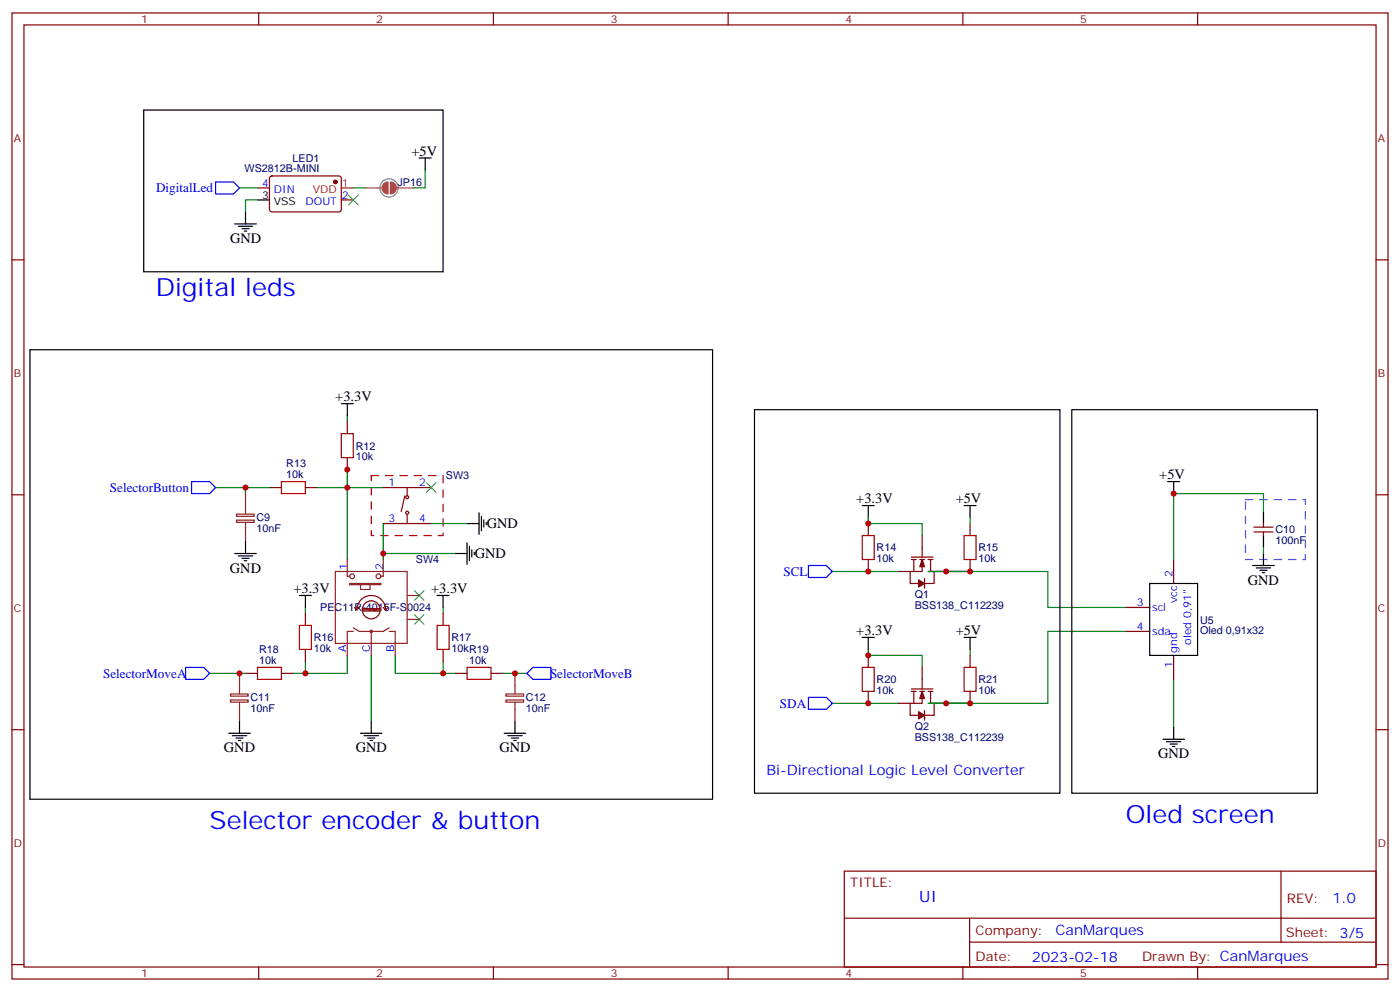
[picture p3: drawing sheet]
<svg xmlns="http://www.w3.org/2000/svg" width="412mm" height="292mm" viewBox="0 0 412 292" stroke-linecap="round" stroke-linejoin="round" font-family="sans-serif">
<g fill="none" stroke="#870000" stroke-width=".35">
<path d="M3.5 3.8h405.4v284.3h-405.4zM7.1 7.3h398.2v277.3h-398.2zM76.2 3.8v3.5M145.3 3.8v3.5M214.5 3.8v3.5M283.6 3.8v3.5M352.8 3.8v3.5M75.8 55.3h3.6M79.6 52l.5-.2h20l.4 .7v9.4l-.7 .5-20-.1-.4-.6v-9.2zM100.5 58.8h3.6M3.5 76.5h3.6M405.3 76.5h3.6"/>
<path d="M102.3 124.1v3.5M102.3 134.7v3.5M3.5 145.6h3.6M79.4 143.5h3.5M90 143.5h3.5M112.9 154.1h14.1M112.9 143.5h14.1M119.2 146l-1 4.6M119.9 143.5v2.5M119.9 151.6v2.5M255.8 154.1v3.5M271.6 157.6v6.4"/>
<path d="M285.8 154.1v3.5M369.4 156.6h5.6M369.4 155.2h5.6M372.2 154.1v1.1M372.2 156.6v1M405.3 145.6h3.6M255.8 164.7v3.5M264.6 168.2h3.5M268.5 164h6.3M268.5 164.7h1.4M269.2 164.7v3.5M270.9 164.7h1.4"/>
<path d="M271.6 164.7v3.5h-3.5v3.5h2.5M272.3 170.3v2.8M273.4 164.7h1.4M274.1 164.7v3.5h1.1v3.5h-2.9M275.2 168.2h3.5M285.8 164.7v3.5M331.6 178.8h7.1M345.7 164.7v7M72.3 198.2h3.5M82.9 198.2h3.5M90 180.6v3.5M90 191.1v3.6"/>
<path d="M130.5 180.6v3.5M130.5 191.1v3.6M134.1 198.2h3.5M144.6 198.2h3.6M255.8 192.9v3.5M271.6 196.4v6.4M285.8 192.9v3.5M331.6 185.8h7.1M345.7 192.9v7.1M3.5 214.8h3.6M255.8 203.5v3.5M264.6 207h3.5"/>
<path d="M268.5 202.8h6.3M268.5 203.5h1.4M269.2 203.5v3.5M270.9 203.5h1.4M271.6 203.5v3.5h-3.5v3.5h2.5M272.3 209.1v2.8M273.4 203.5h1.4M274.1 203.5v3.5h1.1v3.5h-2.9M275.2 207h3.5M285.8 203.5v3.5M405.3 214.8h3.6M248.7 256.4h156.6v28.2h-156.6z"/>
<path d="M377.3 256.4v20.9M248.7 270.2h156.5M285.6 277.3h119.6M285.6 270.2v14.2M3.5 283.9h3.6M76.2 284.6v3.5M145.3 284.6v3.5M214.5 284.6v3.5M283.6 284.6v3.5M352.8 284.6v3.5M405.3 283.9h3.6"/>
<circle cx="119.9" cy="146.3" r=".44"/>
<circle cx="119.9" cy="150.9" r=".44"/>
</g>
<path d="M109.4 140h21.1v17.6h-21.1z" fill="none" stroke="#f00" stroke-width=".35" stroke-dasharray="2.1 2.1"/>
<g fill="none" stroke="#008700" stroke-width=".35">
<path d="M70.6 55.3h5.2M75.8 58.8h-3.5v3.6M104.1 55.3h3.5M125.2 50v5.3h-3.5M102.3 122.3v1.8M63.5 143.5h15.9M72.3 143.5v1.8M93.5 143.5h8.8M112.9 154.1v10.6M112.9 143.5h-10.6v-5.3v26.5M127 154.1h10.6M255.8 152.3v1.8h15.8v3.5"/>
<path d="M285.8 152.3v1.8M372.2 150.6v-5.3h-26.5v19.4M90 178.8v1.8M112.9 162.9h21.2M130.5 178.8v1.8M245.2 168.2h19.4M285.8 168.2h-12.4h35.3v10.6h22.9M372.2 161.1v1.8M61.7 198.2h10.6M86.4 198.2h3.6M102.3 192.9v5.3h-12.3v-3.5M109.4 192.9v19.4"/>
<path d="M116.4 192.9v5.3h14.1v-3.5M130.5 198.2h3.6M148.2 198.2h7M255.8 191.1v1.8h15.8v3.5M285.8 191.1v1.8M331.6 185.8h-22.9v21.2h-35.3h12.4M345.7 200v14.1M245.2 207h19.4"/>
</g>
<g fill="none" stroke="#8c2424" stroke-width=".35">
<path d="M69.7 151.3h5.2v.7h-5.2zM69.7 153.1h5.2v.6h-5.2zM72.3 145.3v6M72.3 153.7v5.7M98.8 168.2h21.1v21.2h-21.1zM102.3 164.7v4.9h.7M103 171.7h9.2v.4h-9.2zM106.2 172.1v1.4h2.8v-1.4M112.9 164.7v4.9h-.7M119.9 175.3h3.6M70.6 198.2v6M104.1 185.8h-1.8v7.1"/>
<path d="M104.1 184.8l1.7 1h7.1l1.8-1M109.4 185.8v7.1M114.7 185.8h1.7v7.1M119.9 182.3h3.6M151.7 198.2v6M67.9 204.3h5.2v.6h-5.2zM67.9 206h5.2v.7h-5.2zM70.6 206.7v5.6M149 204.3h5.2v.6h-5.2zM149 206h5.2v.7h-5.2zM151.7 206.7v5.6"/>
<circle cx="103.7" cy="169.6" r=".71"/>
<circle cx="111.5" cy="169.6" r=".71"/>
<circle cx="109.4" cy="185.8" r=".35"/>
</g>
<path d="M102.7 57.4l2.8 2.9M105.5 57.4l-2.8 2.9M125.6 142.1l2.8 2.8M128.4 142.1l-2.8 2.8M122.1 173.8l2.8 2.9M124.9 173.8l-2.8 2.9M122.1 180.9l2.8 2.8M124.9 180.9l-2.8 2.8" fill="none" stroke="#3c3" stroke-width=".35"/>
<g fill="none" stroke="#000" stroke-width=".35">
<path d="M42.3 32.4h88.2v47.6h-88.2zM75.8 58.8h3.6M123.5 46.5h3.5M125.2 46.5v3.5M69.1 65.9h6.4M70.2 66.6h4.2M71.3 67.3h2.1M72 68h.7M72.3 62.4v3.5M8.8 102.9h201.1v132.3h-201.1zM100.5 118.8h3.6M102.3 118.8v3.5"/>
<path d="M222.2 120.6h90v112.9h-90zM315.7 120.6h72.4v112.9h-72.4zM72.3 159.4v3.5M137.6 154.1h3.5M137.6 159.7v6.4M141.1 150.9v6.4M141.8 152v4.2M142.5 153v2.2M143.2 153.7v.7M254 148.8h3.5M255.8 148.8v3.5M284 148.8h3.5"/>
<path d="M285.8 148.8v3.5M344 141.7h3.5M345.7 141.7v3.6M372.2 150.6v3.5M372.2 157.6v3.5M69.1 162.9h6.4M70.2 163.6h4.2M71.3 164.3h2.1M72 165h.7M88.2 175.3h3.5M90 175.3v3.5M128.8 175.3h3.5"/>
<path d="M130.5 175.3v3.5M134.1 162.9h3.5M138.3 160.8v4.2M139 161.9v2.1M139.7 162.6v.7M338.7 171.7h14.1v21.2h-14.1zM369 166.4h6.4M370.1 167.1h4.2M371.1 167.9h2.1M371.8 168.6h.7M372.2 162.9v3.5M254 187.6h3.5"/>
<path d="M255.8 187.6v3.5M284 187.6h3.5M285.8 187.6v3.5M67.4 215.8h6.3M68.4 216.5h4.3M69.5 217.2h2.1M70.2 217.9h.7M70.6 212.3v3.5M106.2 215.8h6.3M107.2 216.5h4.3M108.3 217.2h2.1M109 217.9h.7"/>
<path d="M109.4 212.3v3.5M148.5 215.8h6.4M149.6 216.5h4.2M150.6 217.2h2.2M151.3 217.9h.7M151.7 212.3v3.5M342.5 217.6h6.4M343.6 218.3h4.2M344.7 219h2.1M345.4 219.7h.7M345.7 214.1v3.5"/>
</g>
<path d="M100.5 127.6h3.6v7.1h-3.6zM82.9 141.7h7.1v3.6h-7.1zM254 157.6h3.5v7.1h-3.5zM284 157.6h3.5v7.1h-3.5zM75.8 196.4h7.1v3.6h-7.1zM88.2 184.1h3.5v7h-3.5zM128.8 184.1h3.5v7h-3.5zM137.6 196.4h7v3.6h-7zM254 196.4h3.5v7.1h-3.5zM284 196.4h3.5v7.1h-3.5z" fill="none" stroke="#a10000" stroke-width=".35"/>
<path d="M104.4 178.8l.7 .7M105.1 179.5a4.2 4.2 0 0 1 4.3-4.2 4.2 4.2 0 0 1 4.2 4.2M105.8 178.8l-.7 .7M106.9 179.8h4.9M106.9 179.5h4.9M106.9 179.1h4.9M109.4 176.8a2.65 2.65 0 0 0-2.4 3.8 2.65 2.65 0 0 0 4.4 .6 2.65 2.65 0 0 0-1.3-4.3h-.6M112.9 178.8l.7 .7M114.3 178.8l-.7 .7" fill="none" stroke="#850000" stroke-width=".35"/>
<path d="M366.9 147h17.6v17.7h-17.6z" fill="none" stroke="#09f" stroke-width=".35" stroke-dasharray="2.1 2.1"/>
<g fill="#870000" stroke="#870000" stroke-width=".35">
<path d="M271.6 164.7l.7 2.1h-1.4z"/>
<path d="M270.6 170.7l1.7 1-1.7 1.1z"/>
<path d="M271.6 203.5l.7 2.1h-1.4z"/>
<path d="M270.6 209.5l1.7 1-1.7 1.1z"/>
<circle cx="98.8" cy="53.6" r=".53"/>
</g>
<path d="M63.5 53.6h5.3l1.8 1.7-1.8 1.8h-5.3zM56.4 141.7h5.3l1.8 1.8-1.8 1.8h-5.3zM238.1 166.4h5.3l1.8 1.8-1.8 1.8h-5.3zM54.7 196.4h5.3l1.7 1.8-1.7 1.8h-5.3zM157 196.4h5.3v3.6h-5.3l-1.8-1.8zM238.1 205.2h5.3l1.8 1.8-1.8 1.8h-5.3z" fill="none" stroke="#00f" stroke-width=".35"/>
<path d="M100.5 55.3h3.6" fill="none" stroke="#f00" stroke-width=".35"/>
<circle cx="114.6" cy="55.3" r="2.69" fill="none" stroke="#828282" stroke-width=".35"/>
<path d="M107.6 55.3h4.7M116.9 55.3h1.2M118.2 55.3h3.5" fill="none" stroke="#a64a4a" stroke-width=".35"/>
<g fill="#a64a4a" stroke="#a64a4a" stroke-width=".35">
<path d="M115 53.6a1.76 1.76 0 0 1 1.8 1.7 1.76 1.76 0 0 1-1.8 1.8z"/>
<path d="M113 54.1l1.3-.5v3.5a1.76 1.76 0 0 1-1.6-1.1 1.76 1.76 0 0 1 .3-1.9z"/>
</g>
<g fill="#c00">
<circle cx="345.7" cy="145.3" r=".88"/>
<circle cx="255.8" cy="154.1" r=".88"/>
<circle cx="255.8" cy="192.9" r=".88"/>
<circle cx="255.8" cy="207" r=".88"/>
<circle cx="255.8" cy="168.2" r=".88"/>
<circle cx="285.8" cy="168.2" r=".88"/>
<circle cx="285.8" cy="207" r=".88"/>
<circle cx="278.7" cy="207" r=".88"/>
<circle cx="278.7" cy="168.2" r=".88"/>
<circle cx="102.3" cy="138.2" r=".88"/>
<circle cx="102.3" cy="143.5" r=".88"/>
<circle cx="72.3" cy="143.5" r=".88"/>
<circle cx="90" cy="198.2" r=".88"/>
<circle cx="70.6" cy="198.2" r=".88"/>
<circle cx="130.5" cy="198.2" r=".88"/>
<circle cx="151.7" cy="198.2" r=".88"/>
<circle cx="112.9" cy="162.9" r=".88"/>
</g>
<g font-size="7.4" fill="#00f">
<text x="45.9" y="87.1">Digital leds</text>
<text x="61.7" y="244.1">Selector encoder &amp; button</text>
<text x="331.6" y="242.3">Oled screen</text>
</g>
<text font-size="4.6" fill="#00f" x="270.8" y="265.4">UI</text>
<g font-size="4.2">
<text x="121.2" y="45.8">+5V</text>
<text x="67.8" y="71.5">GND</text>
<text x="98.8" y="118.1">+3.3V</text>
<text x="341.5" y="141">+5V</text>
<text x="252.2" y="148.1">+3.3V</text>
<text x="281.5" y="148.1">+5V</text>
<text x="143.4" y="155.5">GND</text>
<text x="139.9" y="164.3">GND</text>
<text x="67.7" y="168.6">GND</text>
<text x="367.6" y="172.1">GND</text>
<text x="86.4" y="174.6">+3.3V</text>
<text x="127" y="174.6">+3.3V</text>
<text x="252.2" y="186.9">+3.3V</text>
<text x="281.5" y="186.9">+5V</text>
<text x="66" y="221.5">GND</text>
<text x="104.8" y="221.5">GND</text>
<text x="147.1" y="221.5">GND</text>
<text x="341.1" y="223.2">GND</text>
</g>
<g font-size="4.2" fill="#00f">
<text x="225.8" y="228.2">Bi-Directional Logic Level Converter</text>
<text x="392.5" y="265.7">1.0</text>
<text x="310.9" y="275.2">CanMarques</text>
<text x="304" y="283">2023-02-18</text>
</g>
<g font-size="3.9" fill="#00f">
<text x="46" y="56.5">DigitalLed</text>
<text x="32.4" y="144.7">SelectorButton</text>
<text x="230.8" y="169.5">SCL</text>
<text x="30.4" y="199.4">SelectorMoveA</text>
<text x="162" y="199.5">SelectorMoveB</text>
<text x="229.7" y="208.3">SDA</text>
</g>
<g font-size="3.9" fill="#800">
<text x="250.5" y="261">TITLE:</text>
<text x="379.1" y="265.7">REV:</text>
<text x="287.4" y="275.2">Company:</text>
<text x="378.7" y="275.8">Sheet: 3/5</text>
<text x="287.4" y="282.9">Date:</text>
<text x="336.4" y="282.9">Drawn By: CanMarques</text>
</g>
<g font-size="3.2" fill="#800">
<text x="41.6" y="6.8">1</text>
<text x="110.8" y="6.8">2</text>
<text x="179.9" y="6.8">3</text>
<text x="249.1" y="6.8">4</text>
<text x="318.2" y="6.8">5</text>
<text x="4.1" y="41.9">A</text>
<text x="405.9" y="41.9">A</text>
<text x="4.1" y="111.1">B</text>
<text x="405.9" y="111.1">B</text>
<text x="4.1" y="180.2">C</text>
<text x="405.9" y="180.2">C</text>
<text x="4.1" y="249.3">D</text>
<text x="405.9" y="249.3">D</text>
<text x="41.6" y="287.6">1</text>
<text x="110.8" y="287.6">2</text>
<text x="179.9" y="287.6">3</text>
<text x="249.1" y="287.6">4</text>
<text x="318.2" y="287.6">5</text>
</g>
<g font-size="3.2" fill="#000080">
<text x="86.2" y="47.7">LED1</text>
<text x="72" y="50.6">WS2812B-MINI</text>
<text x="117.1" y="54.7">JP16</text>
<text x="84.3" y="137.6">R13</text>
<text x="104.8" y="135.5">10k</text>
<text x="104.8" y="132.3">R12</text>
<text x="84.3" y="140.7">10k</text>
<text x="131.3" y="141.1">SW3</text>
<text x="75.6" y="153.5">C9</text>
<text x="75.6" y="156.7">10nF</text>
<text x="375.7" y="160.2">100nF</text>
<text x="375.7" y="157">C10</text>
<text x="122.5" y="165.8">SW4</text>
<text x="258.2" y="165.5">10k</text>
<text x="258.2" y="162.3">R14</text>
<text x="288.2" y="165.5">10k</text>
<text x="288.2" y="162.3">R15</text>
<text x="94.3" y="179.9">PEC11R-4015F-S0024</text>
<text x="269.4" y="179.3">BSS138_C112239</text>
<text x="269.4" y="176.1">Q1</text>
<text x="353.5" y="183.6">U5</text>
<text x="92.4" y="191.9">10k</text>
<text x="92.4" y="188.8">R16</text>
<text x="133" y="191.9">10kR19</text>
<text x="133" y="188.8">R17</text>
<text x="353.5" y="186.7">Oled 0,91x32</text>
<text x="76.4" y="195.4">10k</text>
<text x="76.4" y="192.2">R18</text>
<text x="138.2" y="195.4">10k</text>
<text x="258.2" y="201.1">R20</text>
<text x="288.2" y="201.1">R21</text>
<text x="73.8" y="209.6">10nF</text>
<text x="73.8" y="206.4">C11</text>
<text x="154.9" y="209.6">10nF</text>
<text x="154.9" y="206.4">C12</text>
<text x="258.2" y="204.3">10k</text>
<text x="288.2" y="204.3">10k</text>
<text x="269.4" y="214.9">Q2</text>
<text x="269.4" y="218.1">BSS138_C112239</text>
</g>
<g font-size="3.2">
<text x="77.2" y="58.5">3</text>
<text x="80.7" y="60.3">VSS</text>
</g>
<g font-size="3.2" fill="#00f">
<text x="77.2" y="55">4</text>
<text x="80.7" y="56.7">DIN</text>
<text x="100.7" y="58.5">2</text>
<text x="90" y="60.3">DOUT</text>
<text x="114.4" y="143.2">1</text>
<text x="123.5" y="143.2">2</text>
<text x="114.4" y="153.7">3</text>
<text x="123.5" y="153.7">4</text>
<text x="102.3" y="167.9" transform="rotate(-90 102.3 167.9)">1</text>
<text x="112.9" y="167.9" transform="rotate(-90 112.9 167.9)">2</text>
<text x="345.4" y="170" transform="rotate(-90 345.4 170)">2</text>
<text x="334.9" y="178.4">3</text>
<text x="339.4" y="179.8">scl</text>
<text x="346.8" y="177.6" transform="rotate(-90 346.8 177.6)">vcc</text>
<text x="334.9" y="185.5">4</text>
<text x="102" y="191.9" transform="rotate(-90 102 191.9)">A</text>
<text x="109" y="191.9" transform="rotate(-90 109 191.9)">C</text>
<text x="116.1" y="191.9" transform="rotate(-90 116.1 191.9)">B</text>
<text x="339.4" y="186.9">sda</text>
<text x="350.9" y="189.8" transform="rotate(-90 350.9 189.8)">oled 0,91&quot;</text>
<text x="345.4" y="196.7" transform="rotate(-90 345.4 196.7)">1</text>
<text x="346.8" y="192.2" transform="rotate(-90 346.8 192.2)">gnd</text>
</g>
<g font-size="3.2" fill="#f00">
<text x="92.2" y="56.7">VDD</text>
<text x="100.7" y="55">1</text>
</g>
</svg>
